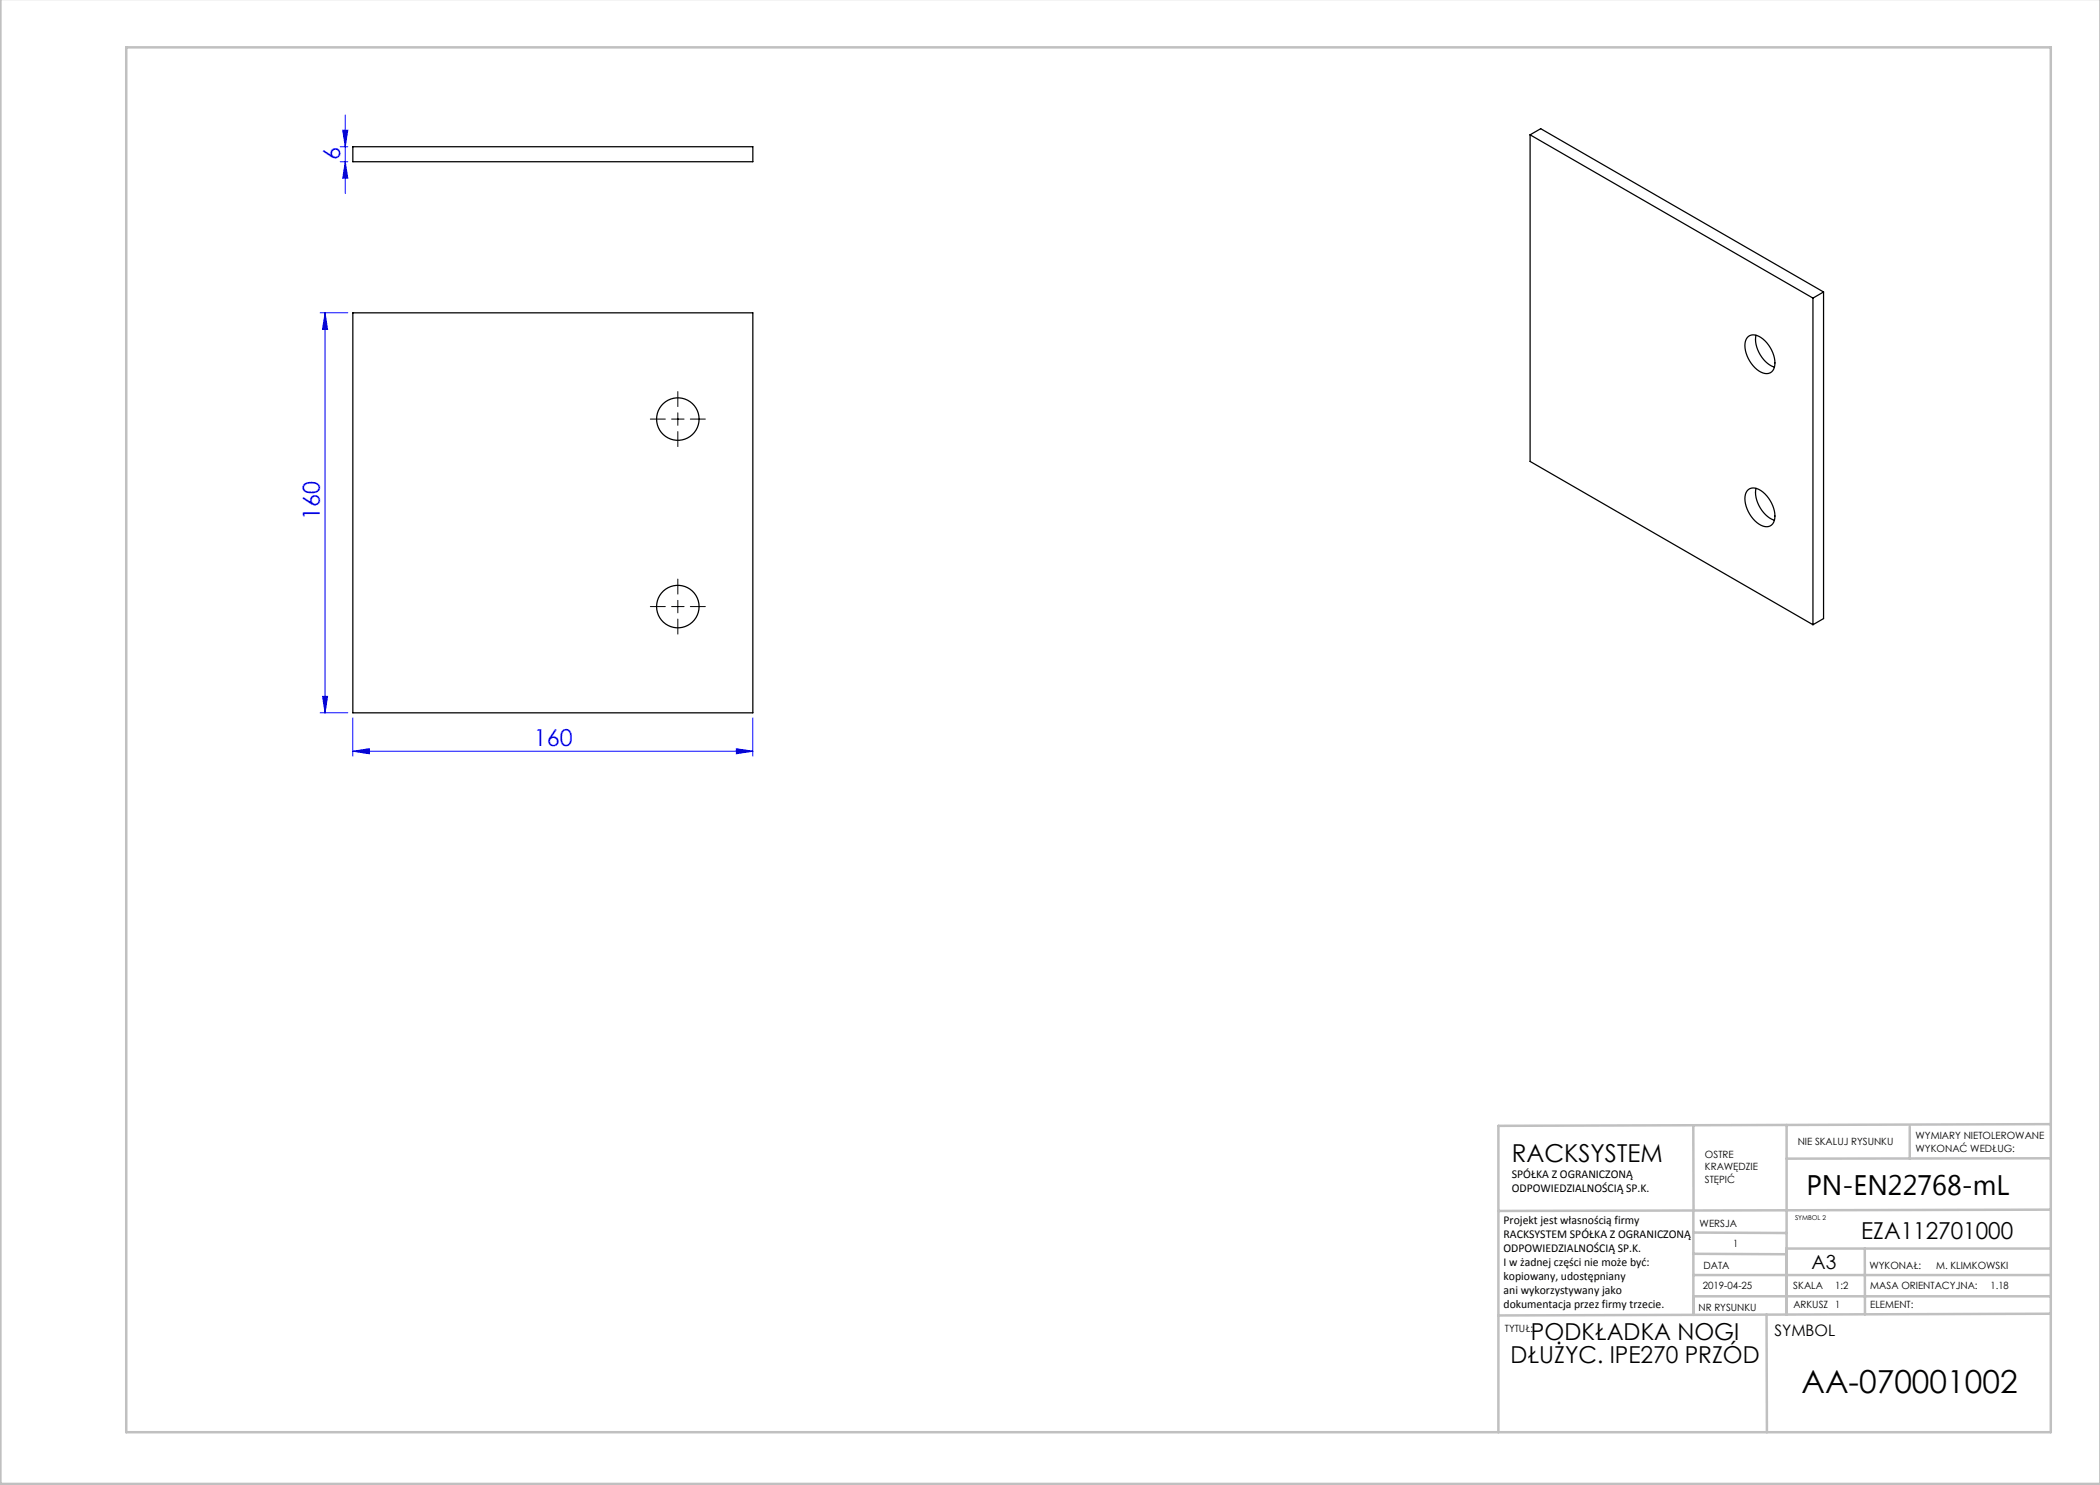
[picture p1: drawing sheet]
<svg xmlns="http://www.w3.org/2000/svg" width="420mm" height="297mm" viewBox="0 0 420 297" stroke-linecap="round" stroke-linejoin="round" font-family="sans-serif">
<g fill="none" stroke="#00f" stroke-width=".2">
<path d="M68.1 29.3h1.5M68.1 32.3h1.5M68.5 26h1.1l-.5 3.3zM69.1 32.3l.5 3.3h-1.1zM69.1 23v15.7M64 62.6h5.6M65 62.6l.5 3.3h-1zM65 62.6v80M64.5 139.3h1l-.5 3.3zM64 142.6h5.6M70.6 150.2l3.3-.5v1.1zM70.6 143.6v7.6"/>
<path d="M70.6 150.2h80M147.3 149.7l3.3 .5-3.3 .6zM150.6 143.6v7.6"/>
</g>
<g fill="none" stroke="#c0c0c0" stroke-width=".5">
<path d="M.1 -.1v296.9h419.9M25.2 9.5h385v276.9h-385zM338.7 225.2v16.9M357.3 225v37.9M382 225.4v6.3M410.1 224.8l-110.4 .4v61.2M410.1 231.7h-52.8M338.7 259.3h71.5M338.7 255h71.5M338.7 250.8l18.6 .1M338.7 246.5l18.6 .1M338.7 242.1v20.9"/>
<path d="M373 249.7v13.2M410.1 241.9l-110.4 .3M410.2 249.7h-52.9v13.2M353.3 262.9l.1 23.5M410.2 262.7l-110.5 .4"/>
</g>
<path d="M135.6 78.3v3M130.1 83.8h3M134.3 83.8h2.5M135.6 82.6v2.5M135.6 86.3v3M138.1 83.8h3M135.6 115.8v3M130.1 121.3h3M134.3 121.3h2.5M135.6 120.1v2.5M135.6 123.8v3M138.1 121.3h3" fill="none" stroke="#000" stroke-width=".2"/>
<g fill="#00f">
<path d="M70.6 150.2l3.3-.5v1.1zM147.3 149.7l3.3 .5-3.3 .6z"/>
<path d="M65 62.6l.5 3.3h-1zM64.5 139.3h1l-.5 3.3zM68.5 26h1.1l-.5 3.3zM69.1 32.3l.5 3.3h-1.1z"/>
</g>
<g fill="none" stroke="#000" stroke-width=".25">
<path d="M70.6 29.3h80v3h-80zM306 27v65.3l56.6 32.6M306 27l56.6 32.6M306 27l2.1-1.3 56.6 32.7M362.6 59.6v65.3M364.7 58.4l-2.1 1.2M364.7 58.4v65.3l-2.1 1.2M70.6 62.6h80v80h-80zM349.7 67.3a2.33 2.33 0 0 1 2.9 .5 6.2 6.2 0 0 1 2.3 5.7 1.7 1.7 0 0 1-2.7 .9 6.3 6.3 0 0 1-3.1-6.2zM351.2 67a6.1 6.1 0 0 0 3.7 6.4M349.7 97.9a2.33 2.33 0 0 1 2.9 .5 6.2 6.2 0 0 1 2.3 5.7 1.7 1.7 0 0 1-2.7 .9 6.3 6.3 0 0 1-3.1-6.1zM351.2 97.7a6.1 6.1 0 0 0 3.7 6.3"/>
<circle cx="135.6" cy="83.8" r="4.3"/>
<circle cx="135.6" cy="121.3" r="4.3"/>
</g>
<text font-size="6.3" x="360.3" y="278.5">AA-070001002</text>
<text font-size="5.6" x="361.3" y="239.1">PN-EN22768-mL</text>
<text font-size="4.9" x="302.4" y="232.4">RACKSYSTEM</text>
<g font-size="4.7" fill="#00f">
<text x="68" y="32.1" transform="rotate(-90 68 32.1)">6</text>
<text x="64" y="104" transform="rotate(-90 64 104)">160</text>
<text x="106.8" y="149.2">160</text>
</g>
<g font-size="4.7">
<text x="372.2" y="247.8">EZA112701000</text>
<text x="306.2" y="268.1">PODKŁADKA NOGI</text>
<text x="302.1" y="272.6">DŁUŻYC. IPE270 PRZÓD</text>
</g>
<text font-size="3.9" x="362.3" y="253.8">A3</text>
<text font-size="3.2" x="354.9" y="267.2">SYMBOL</text>
<g font-size="2.4">
<text x="302.4" y="235.6">SPÓŁKA Z OGRANICZONĄ</text>
<text x="302.4" y="238.4">ODPOWIEDZIALNOŚCIĄ SP.K.</text>
<text x="300.7" y="244.7">Projekt jest własnością firmy</text>
<text x="300.7" y="247.5">RACKSYSTEM SPÓŁKA Z OGRANICZONĄ</text>
<text x="300.7" y="250.3">ODPOWIEDZIALNOŚCIĄ SP.K.</text>
<text x="300.7" y="253.1">I w żadnej części nie może być:</text>
<text x="300.7" y="256">kopiowany, udostępniany</text>
<text x="300.7" y="258.8">ani wykorzystywany jako</text>
<text x="300.7" y="261.6">dokumentacja przez firmy trzecie.</text>
</g>
<g font-size="2">
<text x="383.1" y="227.9">WYMIARY NIETOLEROWANE</text>
<text x="341" y="231.6">OSTRE</text>
<text x="359.5" y="228.9">NIE SKALUJ RYSUNKU</text>
<text x="383.1" y="230.4">WYKONAĆ WEDŁUG:</text>
<text x="341" y="234.1">KRAWĘDZIE</text>
<text x="341" y="236.6">STĘPIĆ</text>
<text x="339.9" y="245.4">WERSJA</text>
<text x="346.6" y="249.5">1</text>
<text x="340.5" y="257.7">2019-04-25</text>
<text x="340.7" y="253.8">DATA</text>
<text x="358.7" y="257.7">SKALA</text>
<text x="367" y="257.7">1:2</text>
<text x="373.9" y="253.8">WYKONAŁ:</text>
<text x="374.1" y="257.7">MASA ORIENTACYJNA:</text>
<text x="387.2" y="253.8">M. KLIMKOWSKI</text>
<text x="398.1" y="257.7">1.18</text>
<text x="339.7" y="262.3">NR RYSUNKU</text>
<text x="358.7" y="261.7">ARKUSZ 1</text>
<text x="374.1" y="261.7">ELEMENT:</text>
<text x="301" y="266.4">TYTUŁ:</text>
</g>
<text font-size="1.3" x="359" y="244">SYMBOL 2</text>
</svg>
